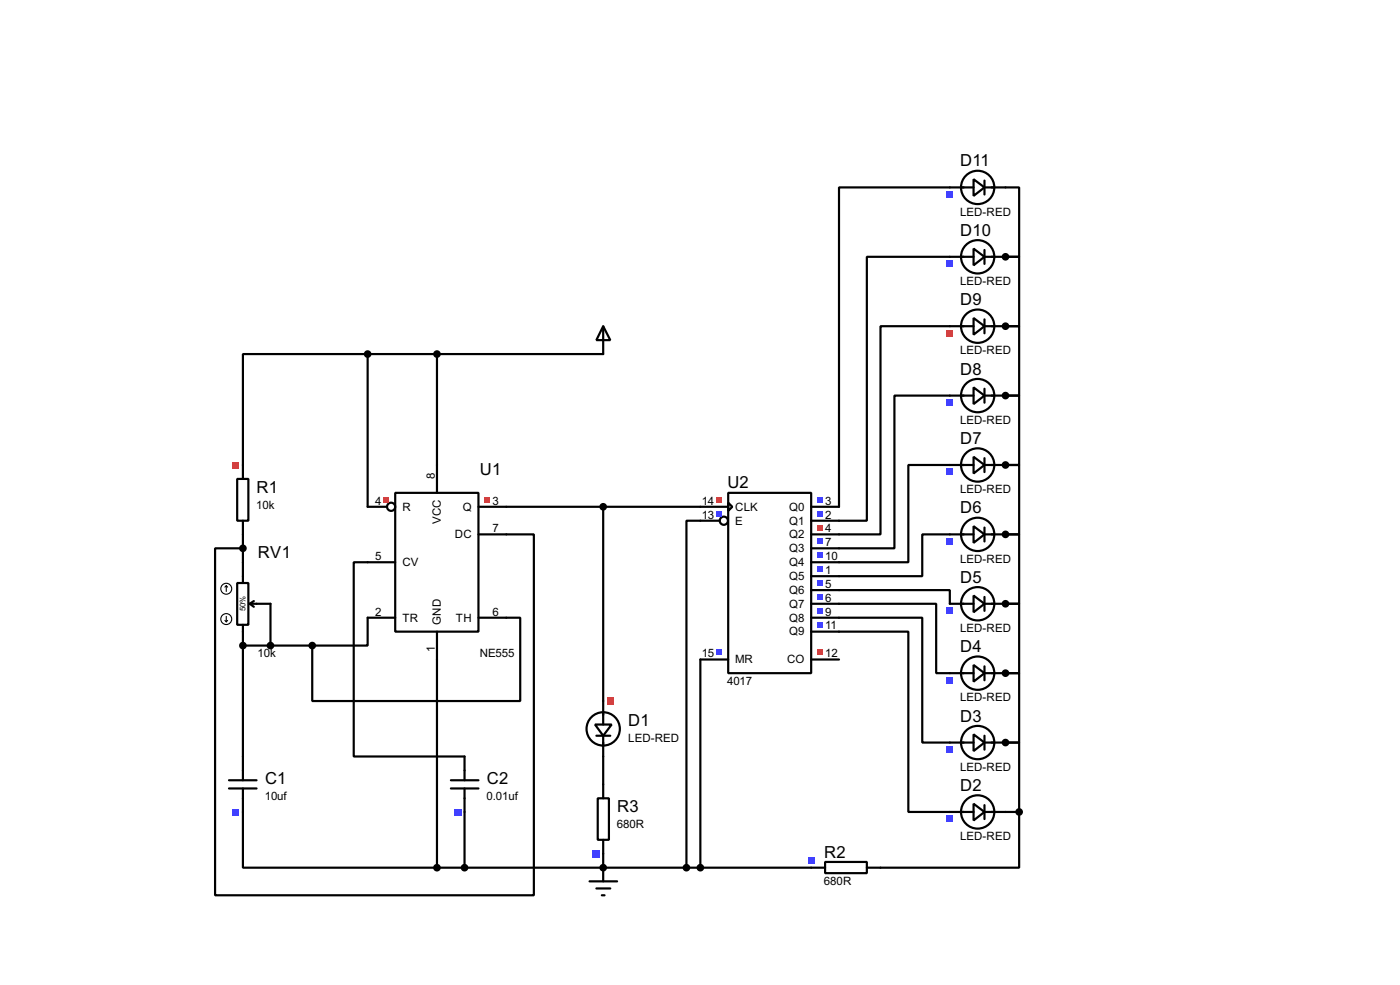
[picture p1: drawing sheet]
<svg xmlns="http://www.w3.org/2000/svg" width="256mm" height="180mm" viewBox="0 0 256 180" stroke-linecap="round" stroke-linejoin="round" font-family="sans-serif">
<g fill="none" stroke="#000" stroke-width=".4">
<path d="M174 34.3h-20.3v58.5M184.2 34.3h2.5v12.7h-2.5h2.5v12.7h-2.5h2.5v12.7h-2.5h2.5v12.7h-2.5h2.5v12.7h-2.5h2.5v12.7h-2.5h2.5v12.7h-2.5h2.5v12.7h-2.5h2.5v12.7M174 47h-15.2v48.3h-5.1M174 59.7h-12.7v38.1h-7.6M67.4 64.8h-22.9v22.9M67.4 64.8v28M67.4 64.8h43.1M80.1 64.8v20.3M174 72.4h-10.1v28h-10.2M43.5 87.7h2v7.6h-2zM44.5 95.3v7.6M92.8 97.8h5v66.1h-58.4v-63.5h5.1"/>
<path d="M92.8 92.8h35.5M110.5 92.8v35.5M128.3 95.3h-2.5v63.5M174 85.1h-7.6v17.8h-12.7M174 97.8h-5v7.7h-15.3M49.6 110.5v7.7M57.2 118.2h-12.7v20.3M67.4 113.1v5.1h-10.2M67.4 102.9h-2.6v35.6h20.3M92.8 113.1h2.5v15.2h-38.1v-10.1M153.7 108h20.3v2.5M153.7 110.5h17.8v12.7h2.5"/>
<path d="M153.7 113.1h15.3v22.8h5M153.7 115.6h12.7v33h7.6M80.1 120.7v38.1M110.5 138.5v5.1M128.3 120.7v38.1M44.5 148.6v10.2h35.6M80.1 158.8h68.5M85.1 148.6v10.2M110.5 156.3v2.5M184.2 148.6h2.5M186.7 148.6v10.2h-25.4"/>
</g>
<g fill="#000">
<circle cx="184.2" cy="59.7" r=".2"/>
<circle cx="184.2" cy="47" r=".2"/>
<circle cx="184.2" cy="72.4" r=".2"/>
<circle cx="184.2" cy="97.8" r=".2"/>
<circle cx="184.2" cy="85.1" r=".2"/>
<circle cx="44.5" cy="118.2" r=".2"/>
<circle cx="184.2" cy="110.5" r=".2"/>
<circle cx="184.2" cy="123.2" r=".2"/>
<circle cx="184.2" cy="135.9" r=".2"/>
<circle cx="110.5" cy="158.8" r=".2"/>
</g>
<path d="M42.6 84.5h1.3v1.3h-1.3z" fill="#ff4040"/>
<g fill="none" stroke="#000" stroke-width=".4">
<path d="M67.4 92.8h3.5M72.4 90.2h15.3v25.4h-15.3zM80.1 85.1v5.1M87.7 92.8h5.1M87.7 97.8h5.1M67.4 113.1h5M67.4 102.9h5M80.1 115.6v5.1M87.7 113.1h5.1"/>
<circle cx="71.6" cy="92.8" r=".75"/>
</g>
<g fill="#ff4040">
<path d="M70.3 91h1v1h-1z"/>
<path d="M88.8 91h1v1h-1z"/>
</g>
<g fill="none" stroke="#000" stroke-width=".4">
<path d="M128.3 92.8h5.1M128.3 95.3h3.6M133.4 90.2h15.2v33h-15.2zM133.4 92l.8 .8-.8 .7zM148.6 92.8h5.1M148.6 95.3h5.1M148.6 97.8h5.1M148.6 100.4h5.1M148.6 102.9h5.1M148.6 105.5h5.1M148.6 108h5.1M148.6 110.5h5.1"/>
<path d="M148.6 113.1h5.1M148.6 115.6h5.1M128.3 120.7h5.1M148.6 120.7h5.1"/>
<circle cx="132.6" cy="95.3" r=".75"/>
</g>
<path d="M131.2 91h1.1v1h-1.1z" fill="#ff4040"/>
<g fill="#4040ff">
<path d="M131.2 93.5h1.1v1h-1.1z"/>
<path d="M131.2 118.9h1.1v1h-1.1z"/>
</g>
<path d="M149.8 118.9h1v1h-1z" fill="#ff4040"/>
<g fill="#4040ff">
<path d="M149.8 91h1v1h-1z"/>
<path d="M149.8 93.5h1v1h-1z"/>
</g>
<path d="M149.8 96.1h1v1h-1z" fill="#ff4040"/>
<g fill="#4040ff">
<path d="M149.8 98.6h1v1h-1z"/>
<path d="M149.8 101.1h1v1.1h-1z"/>
<path d="M149.8 103.7h1v1h-1z"/>
<path d="M149.8 106.2h1v1h-1z"/>
<path d="M149.8 108.8h1v1h-1z"/>
<path d="M149.8 111.3h1v1h-1z"/>
<path d="M149.8 113.8h1v1.1h-1z"/>
</g>
<g fill="none" stroke="#000" stroke-width=".4">
<path d="M109 132.6h3.1l-1.6 2.1zM109.3 134.7h2.5M110.5 128.3v4.3M110.5 134.7v3.8"/>
<circle cx="110.5" cy="133.4" r="3.1"/>
</g>
<path d="M111.2 127.7h1.2v1.3h-1.2z" fill="#ff4040"/>
<g fill="none" stroke="#000" stroke-width=".4">
<path d="M174 148.6h4.4M178.4 147.1l2 1.5-2 1.6zM180.4 147.4v2.5M180.4 148.6h3.8"/>
<circle cx="179.1" cy="148.6" r="3.1"/>
</g>
<path d="M173.4 149.3h1.3v1.2h-1.3z" fill="#4040ff"/>
<g fill="none" stroke="#000" stroke-width=".4">
<path d="M174 135.9h4.4M178.4 134.4l2 1.5-2 1.6zM180.4 134.7v2.5M180.4 135.9h3.8"/>
<circle cx="179.1" cy="135.9" r="3.1"/>
</g>
<path d="M173.4 136.6h1.3v1.2h-1.3z" fill="#4040ff"/>
<g fill="none" stroke="#000" stroke-width=".4">
<path d="M174 123.2h4.4M178.4 121.7l2 1.5-2 1.6zM180.4 122v2.5M180.4 123.2h3.8"/>
<circle cx="179.1" cy="123.2" r="3.1"/>
</g>
<path d="M173.4 123.9h1.3v1.2h-1.3z" fill="#4040ff"/>
<g fill="none" stroke="#000" stroke-width=".4">
<path d="M174 110.5h4.4M178.4 109l2 1.5-2 1.6zM180.4 109.3v2.5M180.4 110.5h3.8"/>
<circle cx="179.1" cy="110.5" r="3.1"/>
</g>
<path d="M173.4 111.2h1.3v1.2h-1.3z" fill="#4040ff"/>
<g fill="none" stroke="#000" stroke-width=".4">
<path d="M174 97.8h4.4M178.4 96.3l2 1.5-2 1.6zM180.4 96.6v2.5M180.4 97.8h3.8"/>
<circle cx="179.1" cy="97.8" r="3.1"/>
</g>
<path d="M173.4 98.5h1.3v1.2h-1.3z" fill="#4040ff"/>
<g fill="none" stroke="#000" stroke-width=".4">
<path d="M174 85.1h4.4M178.4 83.6l2 1.5-2 1.6zM180.4 83.9v2.5M180.4 85.1h3.8"/>
<circle cx="179.1" cy="85.1" r="3.1"/>
</g>
<path d="M173.4 85.8h1.3v1.2h-1.3z" fill="#4040ff"/>
<g fill="none" stroke="#000" stroke-width=".4">
<path d="M174 72.4h4.4M178.4 70.9l2 1.5-2 1.6zM180.4 71.2v2.5M180.4 72.4h3.8"/>
<circle cx="179.1" cy="72.4" r="3.1"/>
</g>
<path d="M173.4 73.1h1.3v1.2h-1.3z" fill="#4040ff"/>
<g fill="none" stroke="#000" stroke-width=".4">
<path d="M174 59.7h4.4M178.4 58.2l2 1.5-2 1.6zM180.4 58.5v2.5M180.4 59.7h3.8"/>
<circle cx="179.1" cy="59.7" r="3.1"/>
</g>
<path d="M173.4 60.4h1.3v1.2h-1.3z" fill="#ff4040"/>
<g fill="none" stroke="#000" stroke-width=".4">
<path d="M174 47h4.4M178.4 45.5l2 1.5-2 1.6zM180.4 45.8v2.5M180.4 47h3.8"/>
<circle cx="179.1" cy="47" r="3.1"/>
</g>
<path d="M173.4 47.7h1.3v1.2h-1.3z" fill="#4040ff"/>
<g fill="none" stroke="#000" stroke-width=".4">
<path d="M174 34.3h4.4M178.4 32.8l2 1.5-2 1.6zM180.4 33.1v2.5M180.4 34.3h3.8"/>
<circle cx="179.1" cy="34.3" r="3.1"/>
</g>
<path d="M173.4 35h1.3v1.2h-1.3z" fill="#4040ff"/>
<path d="M43.5 106.7h2v7.7h-2zM44.5 102.9v3.8M44.5 114.4v3.8M45.8 110.5l.7 .6M45.8 110.5h3.8M46.5 110l-.7 .5M109.5 146.1h2.1v7.6h-2.1zM110.5 143.6v2.5M110.5 153.7v2.6" fill="none" stroke="#000" stroke-width=".4"/>
<g fill="none" stroke="#000" stroke-width=".2">
<path d="M41.2 113.6l.3 .2M41.5 107.2l-.3 .3M41.5 107.2l.2 .3M41.5 107.2v1.1M41.5 112.8v1M41.7 113.6l-.2 .2"/>
<circle cx="41.4" cy="113.3" r="1"/>
<circle cx="41.4" cy="107.8" r="1"/>
</g>
<path d="M108.6 155.6h1.3v1.3h-1.3z" fill="#4040ff"/>
<path d="M44.5 138.5v4.3M42 144.3h5M42 142.8h5M44.5 144.3v4.3" fill="none" stroke="#000" stroke-width=".4"/>
<path d="M42.6 148h1.3v1.3h-1.3z" fill="#4040ff"/>
<path d="M85.1 138.5v4.3M82.6 144.3h5.1M82.6 142.8h5.1M85.1 144.3v4.3" fill="none" stroke="#000" stroke-width=".4"/>
<path d="M83.2 148h1.3v1.3h-1.3z" fill="#4040ff"/>
<g fill="#000" stroke="#000" stroke-width=".4">
<circle cx="67.3" cy="64.8" r=".5"/>
<circle cx="80" cy="64.8" r=".5"/>
<circle cx="44.5" cy="118.2" r=".5"/>
<circle cx="49.5" cy="118.2" r=".5"/>
<circle cx="57.2" cy="118.2" r=".5"/>
</g>
<path d="M110.5 59.7l1.3 2.6h-2.5zM110.5 59.7v5.1M148.6 158.8h2.6M151.2 157.8h7.6v2h-7.6zM158.8 158.8h2.5" fill="none" stroke="#000" stroke-width=".4"/>
<path d="M148 156.9h1.3v1.3h-1.3z" fill="#4040ff"/>
<g fill="#000" stroke="#000" stroke-width=".4">
<circle cx="184.2" cy="59.7" r=".5"/>
<circle cx="184.2" cy="47" r=".5"/>
<circle cx="184.2" cy="72.4" r=".5"/>
<circle cx="110.5" cy="92.8" r=".5"/>
<circle cx="184.2" cy="97.8" r=".5"/>
<circle cx="184.2" cy="85.1" r=".5"/>
<circle cx="44.5" cy="100.4" r=".5"/>
<circle cx="184.2" cy="110.5" r=".5"/>
<circle cx="184.2" cy="123.2" r=".5"/>
<circle cx="184.2" cy="135.9" r=".5"/>
<circle cx="80" cy="158.8" r=".5"/>
<circle cx="85.1" cy="158.8" r=".5"/>
<circle cx="110.5" cy="158.8" r=".5"/>
<circle cx="125.7" cy="158.8" r=".5"/>
<circle cx="128.3" cy="158.8" r=".5"/>
<circle cx="186.7" cy="148.6" r=".5"/>
</g>
<path d="M110.5 158.8v2.5M108 161.3h5.1M109.3 162.6h2.5M110.3 163.9h.5" fill="none" stroke="#000" stroke-width=".4"/>
<g font-size="3.4">
<text x="175.9" y="30.5">D11</text>
<text x="175.9" y="43.2">D10</text>
<text x="175.9" y="55.9">D9</text>
<text x="175.9" y="68.6">D8</text>
<text x="175.9" y="81.3">D7</text>
<text x="87.9" y="86.9">U1</text>
<text x="133.3" y="89.4">U2</text>
<text x="47" y="90.2">R1</text>
<text x="175.9" y="94">D6</text>
<text x="47.3" y="102.1">RV1</text>
<text x="175.9" y="106.7">D5</text>
<text x="175.9" y="119.4">D4</text>
<text x="115.1" y="132.9">D1</text>
<text x="175.9" y="132.1">D3</text>
<text x="48.6" y="143.6">C1</text>
<text x="89.2" y="143.6">C2</text>
<text x="113.1" y="148.7">R3</text>
<text x="175.9" y="144.8">D2</text>
<text x="151" y="157">R2</text>
</g>
<g font-size="2.4">
<text x="175.9" y="39.5">LED-RED</text>
<text x="175.9" y="52.2">LED-RED</text>
<text x="175.9" y="64.9">LED-RED</text>
<text x="175.9" y="77.6">LED-RED</text>
<text x="79.7" y="87.7" transform="rotate(-90 79.7 87.7)">8</text>
<text x="47" y="93.2">10k</text>
<text x="68.8" y="92.4">4</text>
<text x="73.7" y="93.5">R</text>
<text x="80.8" y="95.9" transform="rotate(-90 80.8 95.9)">VCC</text>
<text x="84.8" y="93.5">Q</text>
<text x="90.2" y="92.4">3</text>
<text x="128.6" y="92.4">14</text>
<text x="128.6" y="94.9">13</text>
<text x="134.7" y="93.5">CLK</text>
<text x="144.6" y="93.5">Q0</text>
<text x="151.2" y="92.4">3</text>
<text x="151.2" y="94.9">2</text>
<text x="175.9" y="90.3">LED-RED</text>
<text x="83.3" y="98.5">DC</text>
<text x="90.2" y="97.4">7</text>
<text x="134.7" y="96">E</text>
<text x="144.6" y="96">Q1</text>
<text x="144.6" y="98.5">Q2</text>
<text x="144.6" y="101.1">Q3</text>
<text x="151.2" y="97.4">4</text>
<text x="151.2" y="100">7</text>
<text x="68.8" y="102.5">5</text>
<text x="73.7" y="103.6">CV</text>
<text x="144.6" y="103.6">Q4</text>
<text x="144.6" y="106.2">Q5</text>
<text x="151.2" y="102.5">10</text>
<text x="151.2" y="105.1">1</text>
<text x="151.2" y="107.6">5</text>
<text x="175.9" y="103">LED-RED</text>
<text x="68.8" y="112.7">2</text>
<text x="73.7" y="113.8">TR</text>
<text x="83.5" y="113.8">TH</text>
<text x="90.2" y="112.7">6</text>
<text x="144.6" y="108.7">Q6</text>
<text x="144.6" y="111.2">Q7</text>
<text x="144.6" y="113.8">Q8</text>
<text x="151.2" y="110.1">6</text>
<text x="151.2" y="112.7">9</text>
<text x="79.7" y="119.3" transform="rotate(-90 79.7 119.3)">1</text>
<text x="80.8" y="114.3" transform="rotate(-90 80.8 114.3)">GND</text>
<text x="144.6" y="116.3">Q9</text>
<text x="151.2" y="115.2">11</text>
<text x="175.9" y="115.7">LED-RED</text>
<text x="47.2" y="120.3">10k</text>
<text x="87.9" y="120.3">NE555</text>
<text x="128.6" y="120.3">15</text>
<text x="133.2" y="125.3">4017</text>
<text x="134.7" y="121.4">MR</text>
<text x="144.2" y="121.4">CO</text>
<text x="151.2" y="120.3">12</text>
<text x="175.9" y="128.4">LED-RED</text>
<text x="115.1" y="135.9">LED-RED</text>
<text x="175.9" y="141.1">LED-RED</text>
<text x="48.5" y="146.5">10uf</text>
<text x="89.2" y="146.5">0.01uf</text>
<text x="113" y="151.6">680R</text>
<text x="175.9" y="153.8">LED-RED</text>
<text x="151" y="161.9">680R</text>
</g>
<text font-size="1.6" x="45" y="111.9" transform="rotate(-90 45 111.9)">50%</text>
</svg>
